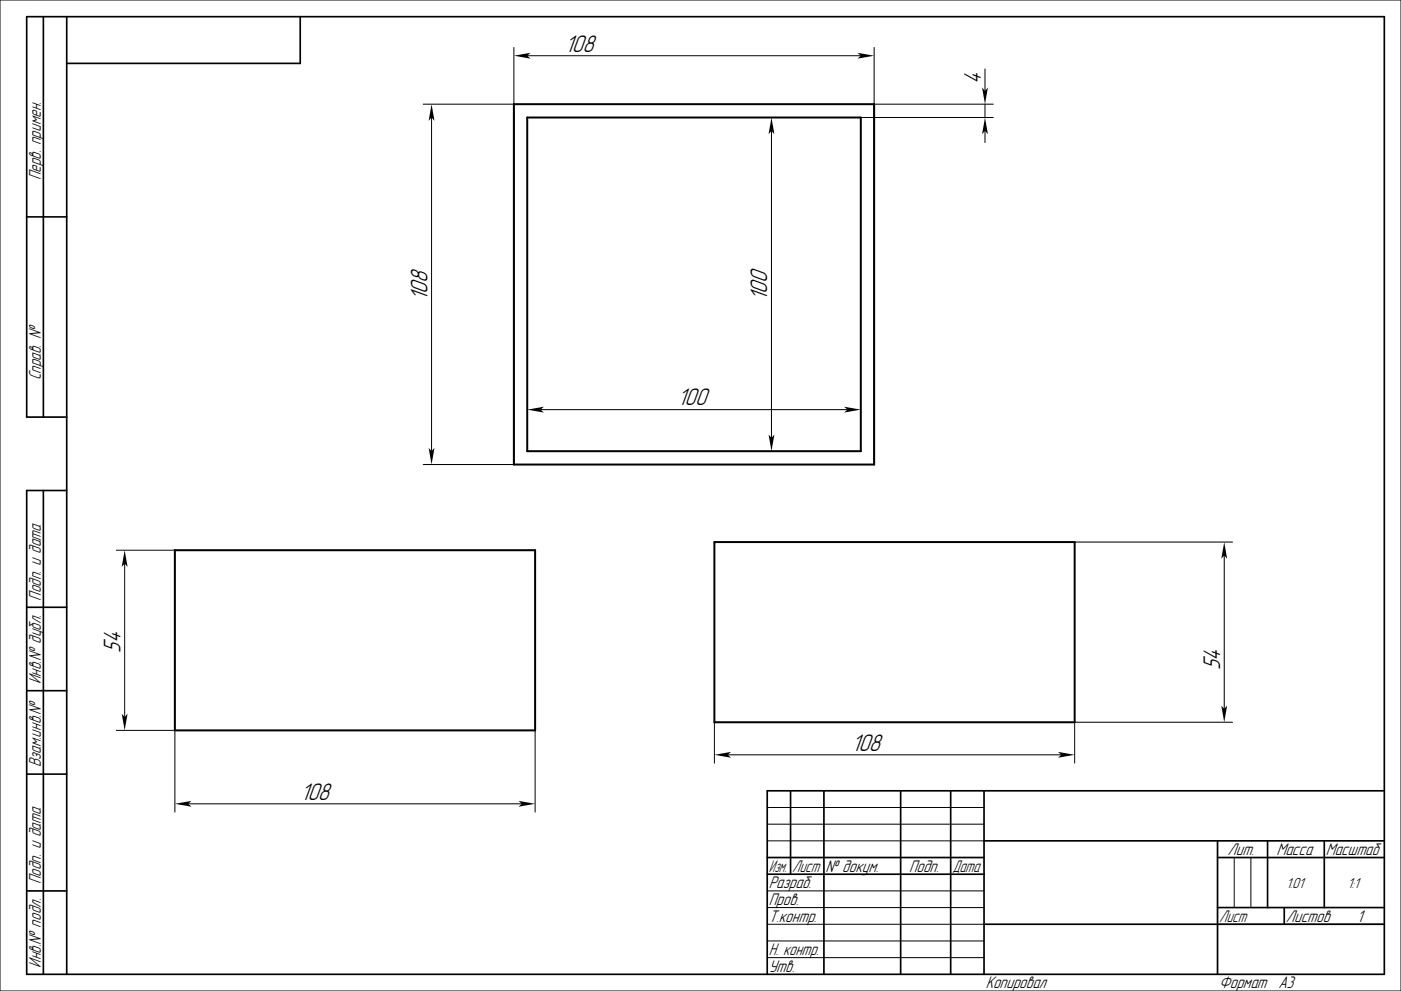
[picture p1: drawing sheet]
<svg xmlns="http://www.w3.org/2000/svg" width="420mm" height="297mm" viewBox="0 0 420 297" stroke-linecap="round" stroke-linejoin="round" font-family="sans-serif">
<g fill="none" stroke="#000" stroke-width=".3">
<path d="M0 0h420v297h-420zM154.1 14.2v125h-27.2M158.1 16.7h100M262.1 14.2v125M126.9 31.2h27.2M129.4 35.2v100M231.3 39.2v92M258.1 35.2h39.7M262.1 31.2h35.7M295.3 20.7v6.5M295.3 31.2v4M295.3 39.2v3.5"/>
<path d="M162.1 122.8h92M34.9 164.9h17.5M37.4 168.9v46M322.2 162.5h47.3M367 166.5v46M34.9 218.9h17.5v24.5M160.4 218.9v24.5M214.2 216.5v12.2M369.5 216.5h-47.3v12.2M218.2 226.2h100M56.4 240.9h100M230 252h65"/>
<path d="M230 242h65M230 247h65M370 257v15M375 257v15M230 277h65M230 267h65M230 272h65M365 277h50M230 282h65M230 287h65"/>
</g>
<g fill="none" stroke="#000" stroke-width=".5">
<path d="M13 5v120M20 5v287M90 5v14h-70M8 65h12M20 125h-12v-120h407v287h-407v-145h12M13 147v145M8 182h12M8 207h12M8 232h12M237 237v25M247 237v55M270 237v55"/>
<path d="M285 237v55M295 237v55M415 237h-185v55M230 257h65M295 252h120M365 257h50M365 252v40M380 252v20M397 252v20M8 267h12M230 262h65M295 277h120"/>
<path d="M365 272h50M385 272v5"/>
</g>
<path d="M154.1 31.2h108v108h-108zM158.1 35.2h100v100h-100zM52.4 164.9h108v54h-108zM214.2 162.5h108v54h-108z" fill="none" stroke="#000" stroke-width=".6"/>
<g fill="#000">
<path d="M154.1 16.7l5-.9-1 .9 1 .9z" fill-rule="evenodd"/>
<path d="M257.1 15.8l5 .9-5 .9 1-.9z" fill-rule="evenodd"/>
<path d="M129.4 31.2l.9 5-.9-1-.9 1z" fill-rule="evenodd"/>
<path d="M294.4 26.2l.9 1 .9-1-.9 5z" fill-rule="evenodd"/>
<path d="M231.3 35.2l.9 5-.9-1-.9 1z" fill-rule="evenodd"/>
<path d="M295.3 35.2l.9 5-.9-1-.9 1z" fill-rule="evenodd"/>
<path d="M128.5 134.2l.9 1 .9-1-.9 5z" fill-rule="evenodd"/>
<path d="M158.1 122.8l5-.9-1 .9 1 .8z" fill-rule="evenodd"/>
<path d="M230.4 130.2l.9 1 .9-1-.9 5z" fill-rule="evenodd"/>
<path d="M253.1 121.9l5 .9-5 .8 1-.8z" fill-rule="evenodd"/>
<path d="M37.4 164.9l.8 5-.8-1-.9 1z" fill-rule="evenodd"/>
<path d="M367 162.5l.9 5-.9-1-.9 1z" fill-rule="evenodd"/>
<path d="M36.5 213.9l.9 1 .8-1-.8 5z" fill-rule="evenodd"/>
<path d="M366.1 211.5l.9 1 .9-1-.9 5z" fill-rule="evenodd"/>
<path d="M214.2 226.2l5-.9-1 .9 1 .9z" fill-rule="evenodd"/>
<path d="M317.2 225.3l5 .9-5 .9 1-.9z" fill-rule="evenodd"/>
<path d="M52.4 240.9l5-.9-1 .9 1 .9z" fill-rule="evenodd"/>
<path d="M155.4 240l5 .9-5 .9 1-.9z" fill-rule="evenodd"/>
</g>
<g font-size="6.7">
<text x="169.4" y="15.5">108</text>
<text x="294" y="25.2" transform="rotate(-90 294 25.2)">4</text>
<text x="128.1" y="90.2" transform="rotate(-90 128.1 90.2)">108</text>
<text x="230" y="90.2" transform="rotate(-90 230 90.2)">100</text>
<text x="203.1" y="121.5">100</text>
<text x="36.1" y="195.6" transform="rotate(-90 36.1 195.6)">54</text>
<text x="365.8" y="200.9" transform="rotate(-90 365.8 200.9)">54</text>
<text x="255.2" y="225">108</text>
<text x="90" y="239.6">108</text>
</g>
<g font-size="4.7">
<text x="12.2" y="54" transform="rotate(-90 12.2 54)">Перв. примен.</text>
<text x="12.2" y="114" transform="rotate(-90 12.2 114)">Справ. №</text>
<text x="12.2" y="180" transform="rotate(-90 12.2 180)">Подп. и дата</text>
<text x="12.2" y="205" transform="rotate(-90 12.2 205)">Инв.№ дубл.</text>
<text x="12.2" y="230" transform="rotate(-90 12.2 230)">Взам.инв.№</text>
<text x="368" y="256.2">Лит.</text>
<text x="382.7" y="256.2">Масса</text>
<text x="397.5" y="256.2">Масштаб</text>
<text x="230.5" y="261.3">Изм.</text>
<text x="237.5" y="261.3">Лист</text>
<text x="247.5" y="261.3">№ докум.</text>
<text x="272.5" y="261.3">Подп.</text>
<text x="285.5" y="261.3">Дата</text>
<text x="12.2" y="265" transform="rotate(-90 12.2 265)">Подп. и дата</text>
<text x="230.5" y="266.3">Разраб.</text>
<text x="230.5" y="271.3">Пров.</text>
<text x="230.5" y="276.3">Т.контр.</text>
<text x="365.5" y="276.2">Лист</text>
<text x="385.5" y="276.2">Листов</text>
<text x="406.8" y="276.3">1</text>
<text x="230.5" y="286.3">Н. контр.</text>
<text x="12.2" y="290" transform="rotate(-90 12.2 290)">Инв.№ подл.</text>
<text x="230.5" y="291.3">Утв.</text>
<text x="295.5" y="296.3">Копировал</text>
<text x="365.5" y="296.3">Формат</text>
<text x="383.2" y="296.3">A3</text>
</g>
<g font-size="4">
<text x="385.5" y="266">1.01</text>
<text x="404" y="266">1:1</text>
</g>
</svg>
